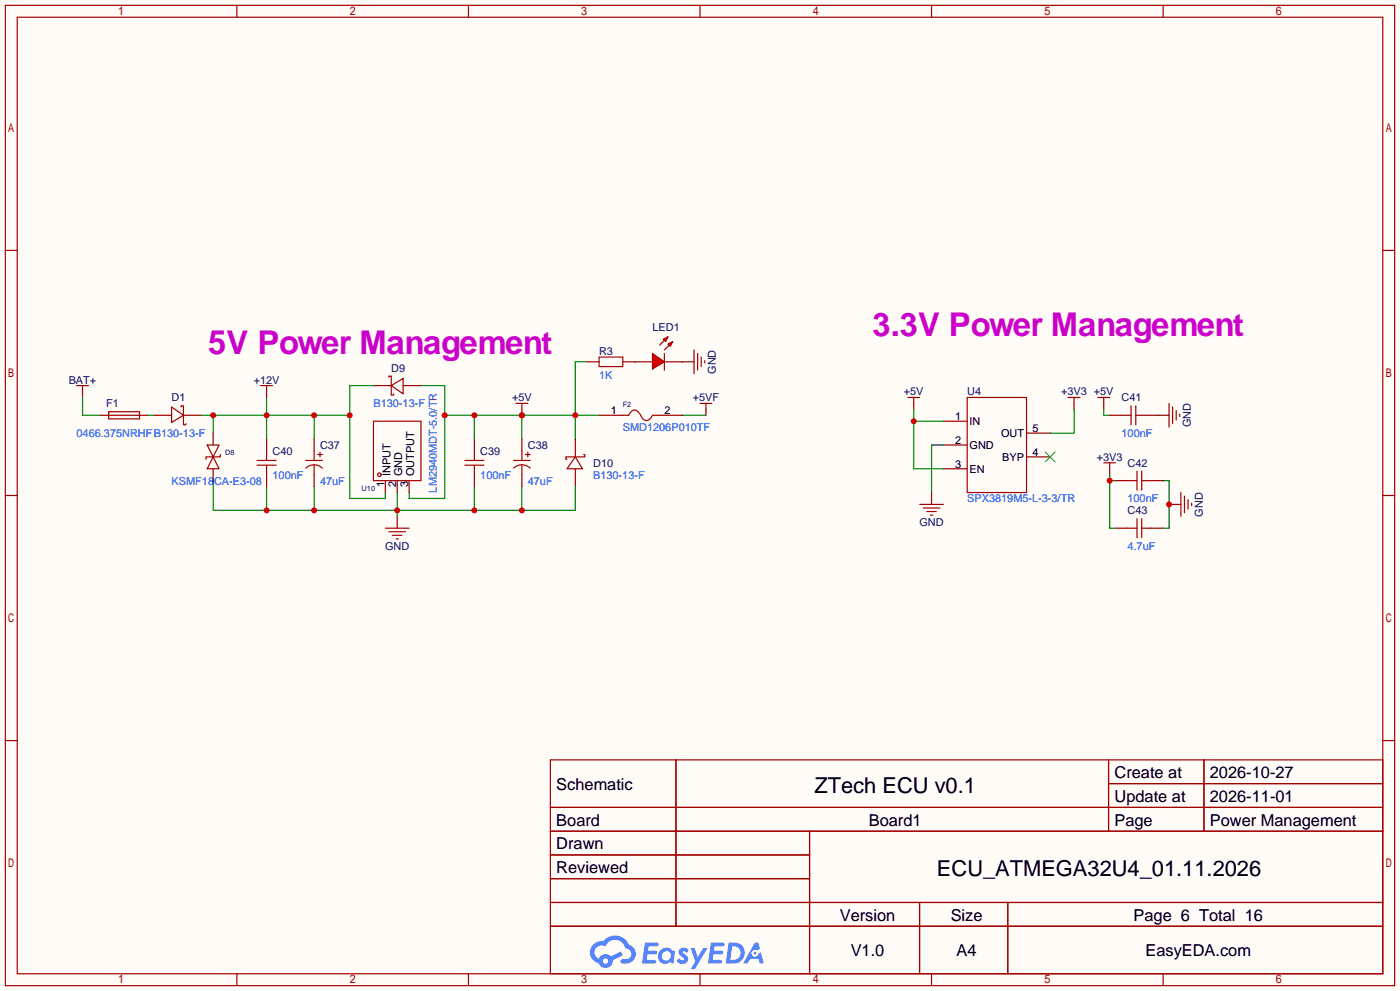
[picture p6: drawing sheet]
<svg xmlns="http://www.w3.org/2000/svg" width="299mm" height="212mm" viewBox="0 0 299 212" stroke-linecap="round" stroke-linejoin="round" font-family="sans-serif">
<path d="M0 0h299.5v211.8h-299.5z" fill="#fffcf7"/>
<g fill="none" stroke="#a10000" stroke-width=".25">
<path d="M1.1 1.1h297.2v209.6h-297.2zM3.7 3.7h292.1v204.5h-292.1zM50.7 1.1v2.6M100.2 1.1v2.6M149.7 1.1v2.6M199.3 1.1v2.6M248.8 1.1v2.6M1.1 53.5h2.6M295.8 53.5h2.5M1.1 105.9h2.6M295.8 105.9h2.5M1.1 158.3h2.6"/>
<path d="M295.8 158.3h2.5M117.7 162.4h178.1v45.8h-178.1zM117.7 172.6h178.1M117.7 177.7h178.1M144.6 162.4v35.6M173.2 177.7v30.5M237.1 162.4v15.3M237.1 167.5h58.7M257.5 162.4v15.3M117.7 182.8h55.5M117.7 192.9h178.1M117.7 187.8h55.5"/>
<path d="M117.7 198h178.1M196.7 192.9v15.3M215.6 192.9v15.3M50.7 208.2v2.5M100.2 208.2v2.5M149.7 208.2v2.5M199.3 208.2v2.5M248.8 208.2v2.5"/>
</g>
<g fill="#5487ff">
<path d="M145.5 202.8a1.3 1.3 0 0 1 1.8 .3l-.4 .6a.54 .54 0 0 0-.9-.2l.1 .2a1.28 1.28 0 0 1 .8 2 1.53 1.53 0 0 1-2.2-.3l.5-.6 .8 .5a.31 .31 0 0 0 .4-.3 .31 .31 0 0 0-.3-.3 1.12 1.12 0 0 1-.6-1.9z"/>
<path d="M147.7 202.7h.9l.7 1.9 1.1-1.9h.9l-2.7 4.5h-.9l1-1.7z"/>
<path d="M138 201.5h1.6a1.31 1.31 0 0 1 1.2 .2 .4 .4 0 0 1-.3 .6h-1.8l-.1 .9h1.6a.4 .4 0 0 1 .4 .4 .4 .4 0 0 1-.4 .4h-1.7l-.2 1.2h1.4a.46 .46 0 0 1 .5 .1 .46 .46 0 0 1 .1 .5l-.3 .2h-2.7z"/>
<path d="M152.1 201.5h1.6a1.32 1.32 0 0 1 1.3 .2 .39 .39 0 0 1-.4 .6h-1.7l-.2 .9h1.7a.4 .4 0 0 1 .3 .4 .4 .4 0 0 1-.4 .4h-1.7l-.2 1.2h1.4a.46 .46 0 0 1 .5 .1 .46 .46 0 0 1 .1 .5l-.3 .2h-2.7z"/>
<path d="M161.5 201.5h.7l.4 1.3-.7 .4a.75 .75 0 0 0-1.1 .3 .75 .75 0 0 0 .5 1 .75 .75 0 0 0 .9-.6l.6-.3 .6 2.4h-.9l-.2-1h-1.9l-.5 1h-.9z"/>
<path d="M155.9 201.5l-.7 4.5h1.5a2.27 2.27 0 0 0 2.6-2.3 2.27 2.27 0 0 0-2.7-2.2zM156.6 202.3a1.5 1.5 0 0 1 1.8 1.5 1.5 1.5 0 0 1-1.9 1.4h-.3z"/>
<path d="M141.3 203.1a1.6 1.6 0 0 0-.3 2.3 1.6 1.6 0 0 0 2.3 .2l.8 .4 .3-2.5-.2-.3h-.4a1.58 1.58 0 0 0-2.5-.1zM141.9 203.6a.98 .98 0 0 1 1.6 .5 .98 .98 0 0 1-1.1 1.2 .94 .94 0 0 1-.8-.6 .94 .94 0 0 1 .3-1.1z"/>
<path d="M126.9 201.9a2.37 2.37 0 0 0 1.2 4 1.54 1.54 0 0 0 1.7 1 1.54 1.54 0 0 0 1.3-1.6l2.1-1.1-.5-.8-2 1.1a1.57 1.57 0 0 0-2.6 .4 1.5 1.5 0 0 1-.8-2.1 1.5 1.5 0 0 1 2.2-.5 2.23 2.23 0 0 1 2.3-1.4 2.23 2.23 0 0 1 2 1.8 1.16 1.16 0 0 1 1.2 1.1 1.16 1.16 0 0 1-1 1.3h-.7a.47 .47 0 0 0-.6 .3 .47 .47 0 0 0 .4 .6 2.17 2.17 0 0 0 2.5-1 2.17 2.17 0 0 0-.3-2.7l-.8-.4a3.2 3.2 0 0 0-5.4-.7l-1.2 .1zM129 205.4a.58 .58 0 0 1 1.1 0 .58 .58 0 0 1-1.1 0z"/>
<circle cx="161.5" cy="203.8" r=".28"/>
</g>
<path d="M145.9 77.3h2.6M32.9 88.8h3.8M39.2 88.8h3.9M79.9 82.4h3.8M86.2 82.4h3.8M123.1 93.9v3.8M85 110.4v2.5M123.1 100.2v3.8" fill="none" stroke="#870000" stroke-width=".25"/>
<g fill="none" stroke="#a10000" stroke-width=".25">
<path d="M148.5 74.8v5.1M149.2 75.6v3.5M150 76.3v2.1M150.7 77.1v.5M36.7 87l2.5 1.8-2.5 1.5zM38.7 87v-.3h.5v4.1h.6v-.2M83.2 80.6v-.2h.5v4.1h.5v-.3M83.7 82.4l2.5-1.5v3.3zM123.1 97.7l1.5 2.5h-3.3zM124.8 97.2h.3v.5h-4.1v.5h.3M82.4 112.9h5.1M83.2 113.7h3.5"/>
<path d="M83.9 114.4h2.1M84.7 115.2h.5"/>
</g>
<path d="M45.6 102.7v6.4h77.5v-5.1M57 104v5.1M67.2 104v5.1M85 105.3v5.1M101.5 104v5.1M111.6 104v5.1" fill="none" stroke="#008700" stroke-width=".25"/>
<g fill="#c00">
<circle cx="85" cy="109.1" r=".63"/>
<circle cx="101.5" cy="109.1" r=".63"/>
<circle cx="111.6" cy="109.1" r=".63"/>
<circle cx="67.2" cy="109.1" r=".63"/>
<circle cx="57" cy="109.1" r=".63"/>
</g>
<path d="M43.1 88.8h31.7M45.6 88.8v3.8M57 85v8.9M67.2 88.8v5.1M79.9 82.4h-5.1v24.2h7.6v-1.3" fill="none" stroke="#008700" stroke-width=".25"/>
<g fill="#c00">
<circle cx="57" cy="88.8" r=".63"/>
<circle cx="67.2" cy="88.8" r=".63"/>
<circle cx="74.8" cy="88.8" r=".63"/>
<circle cx="45.6" cy="88.8" r=".63"/>
</g>
<path d="M125.6 77.3h-2.5v16.6M90 82.4h5.1v24.2h-7.6v-1.3M95.1 88.8h33M101.5 88.8v5.1M111.6 88.8v5.1" fill="none" stroke="#008700" stroke-width=".25"/>
<g fill="#c00">
<circle cx="101.5" cy="88.8" r=".63"/>
<circle cx="111.6" cy="88.8" r=".63"/>
<circle cx="123.1" cy="88.8" r=".63"/>
<circle cx="95.1" cy="88.8" r=".63"/>
</g>
<path d="M111.6 87.5v1.3M195.5 86.2v1.3" fill="none" stroke="#870000" stroke-width=".25"/>
<path d="M194.2 85h2.5M195.5 85v1.2" fill="none" stroke="#a10000" stroke-width=".25"/>
<circle cx="111.6" cy="88.8" r=".63" fill="#c00"/>
<g fill="none" stroke="#a10000" stroke-width=".25">
<path d="M16.4 82.4h2.5M17.7 82.4v1.3M55.8 82.4h2.5M57 82.4v1.3M110.4 86.2h2.5M111.6 86.2v1.3M149.7 86.2h2.6M151 86.2v1.3M228.5 85h2.5M229.7 85v1.2M234.8 85h2.6M236.1 98.9h2.5"/>
<path d="M236.1 85v1.2M237.4 98.9v1.3"/>
</g>
<path d="M17.7 83.7v1.3M57 83.7v1.3M151 87.5v1.3M229.7 86.2v1.3M236.1 86.2v1.3M237.4 100.2v1.3" fill="none" stroke="#870000" stroke-width=".25"/>
<path d="M17.7 85v3.8h3.8M145.9 88.8h5.1M236.1 87.5v1.3h1.3M237.4 102.7h1.2M237.4 101.5v11.4h1.2" fill="none" stroke="#008700" stroke-width=".25"/>
<circle cx="237.4" cy="102.7" r=".63" fill="#c00"/>
<path d="M247.5 88.8h2.6M250.1 107.8h2.5" fill="none" stroke="#870000" stroke-width=".25"/>
<path d="M250.1 86.2v5.1M250.8 87v3.6M251.6 87.8v2M252.3 88.5v.5M252.6 105.3v5.1M253.4 106v3.6M254.1 106.8v2M254.9 107.6v.5" fill="none" stroke="#a10000" stroke-width=".25"/>
<path d="M248.8 102.7h1.3v10.2h-1.3" fill="none" stroke="#008700" stroke-width=".25"/>
<circle cx="250.1" cy="107.8" r=".63" fill="#c00"/>
<path d="M206.9 85h12.7v20.3h-12.7z" fill="none" stroke="#a10000" stroke-width=".25"/>
<path d="M201.8 90h5.1M201.8 95.1h5.1M219.6 97.7h5.1M219.6 92.6h5.1M201.8 100.2h5.1" fill="none" stroke="#870000" stroke-width=".25"/>
<path d="M223.6 96.6l2.1 2.1M225.7 96.6l-2.1 2.1" fill="none" stroke="#3c3" stroke-width=".25"/>
<path d="M195.5 90h6.3M195.5 87.5v12.7h6.3" fill="none" stroke="#008700" stroke-width=".25"/>
<circle cx="195.5" cy="90" r=".63" fill="#c00"/>
<path d="M201.8 95.1h-2.5v10.2M229.7 87.5v5.1h-5" fill="none" stroke="#008700" stroke-width=".25"/>
<path d="M135.8 77.3h3.8M142.1 77.3h3.8M199.3 105.3v2.5" fill="none" stroke="#870000" stroke-width=".25"/>
<path d="M142.1 75.6v3.5M196.7 107.8h5.1M197.5 108.6h3.5M198.2 109.3h2.1M199 110.1h.5" fill="none" stroke="#a10000" stroke-width=".25"/>
<g fill="#f00" stroke="#a10000" stroke-width=".25">
<path d="M139.6 75.6l2.5 1.7-2.5 1.6z"/>
<path d="M141.9 72.5l1-.5-.5 1z"/>
<path d="M142.9 73.5l1-.5-.5 1z"/>
</g>
<g fill="none" stroke="#a10000" stroke-width=".25">
<path d="M128.1 76.3h5.1v2.1h-5.1zM142.1 72.8l-1 1M143.1 73.8l-1 1M23.2 88h6.6v1.5h-6.6zM24 88.8h5.1M44.3 95.1h2.6l-1.3 2.6zM45.6 97.7l1.3 2.5h-2.6zM47.1 97.2v.5h-3v.5M55 98.4h4.1M55 99.4h4.1M57 96.4v2M57 99.4v2.1"/>
<path d="M65.4 98.4h3.6M67.2 96.4v2M67.2 99.4v2.1M67.9 97.2h1.1M68.5 96.6v1.1M79.9 90h10.1v12.7h-10.1zM99.4 98.4h4.1M99.4 99.4h4.1M101.5 96.4v2M101.5 99.4v2.1M109.9 98.4h3.5M111.6 96.4v2"/>
<path d="M111.6 99.4v2.1M112.4 97.2h1M112.9 96.6v1.1M137 88.8l-.6-.9-.7-.3-.6 .3-.6 .9h-1.3M137 88.8l.6 .8 .7 .3 .6-.3 .7-.8h1.2M239.9 88.8h2M241.9 86.7v4.1M243 86.7v4.1M243 88.8h2M65.4 100.1a2.54 2.54 0 0 1 3.6 0M109.9 100.1a2.54 2.54 0 0 1 3.5 0M241.2 102.7h2"/>
<path d="M241.2 112.9h2M243.2 100.7v4.1M243.2 110.9v4M244.2 102.7h2.1M244.2 100.7v4.1M244.2 110.9v4M244.2 112.9h2.1"/>
<circle cx="81.2" cy="101.5" r=".38"/>
</g>
<g fill="none" stroke="#870000" stroke-width=".25">
<path d="M125.6 77.3h2.5M133.2 77.3h2.6M21.5 88.8h2.5M29.1 88.8h2.5M45.6 92.6v2.5M57 93.9v2.5M67.2 93.9v2.5M101.5 93.9v2.5M111.6 93.9v2.5M128.1 88.8h5.1M140.8 88.8h5.1M237.4 88.8h2.5"/>
<path d="M245 88.8h2.5M45.6 100.2v2.5M57 101.5v2.5M67.2 101.5v2.5M82.4 102.7v2.6M85 102.7v2.6M87.5 102.7v2.6M101.5 101.5v2.5M111.6 101.5v2.5M238.6 102.7h2.6M238.6 112.9h2.6M246.3 102.7h2.5"/>
<path d="M246.3 112.9h2.5"/>
</g>
<path d="M135.8 77.3h.1M145.9 77.3h.1M31.6 88.8h1.3M247.5 88.8h.1" fill="none" stroke="#008700" stroke-width=".25"/>
<g font-size="7" fill="#c0c">
<text x="186.6" y="71.8">3.3V Power Management</text>
<text x="44.5" y="75.6">5V Power Management</text>
</g>
<g font-size="4.7">
<text x="174.2" y="169.4">ZTech ECU v0.1</text>
<text x="200.4" y="187.2">ECU_ATMEGA32U4_01.11.2026</text>
</g>
<g font-size="3.5">
<text x="238.4" y="166.3">Create at</text>
<text x="258.8" y="166.3">2026-10-27</text>
<text x="119" y="168.8">Schematic</text>
<text x="238.4" y="171.4">Update at</text>
<text x="258.8" y="171.4">2026-11-01</text>
<text x="119" y="176.5">Board</text>
<text x="185.8" y="176.5">Board1</text>
<text x="238.4" y="176.5">Page</text>
<text x="258.8" y="176.5">Power Management</text>
<text x="119" y="181.5">Drawn</text>
<text x="119" y="186.6">Reviewed</text>
<text x="179.6" y="196.8">Version</text>
<text x="203.4" y="196.8">Size</text>
<text x="242.5" y="196.8">Page 6 Total 16</text>
<text x="182" y="204.4">V1.0</text>
<text x="204.6" y="204.4">A4</text>
<text x="245" y="204.4">EasyEDA.com</text>
</g>
<g font-size="2.3" fill="#000080">
<text x="139.6" y="70.8">LED1</text>
<text x="128.1" y="75.9">R3</text>
<text x="14.7" y="82">BAT+</text>
<text x="54.3" y="82">+12V</text>
<text x="83.7" y="79.5">D9</text>
<text x="153.1" y="79.9" transform="rotate(-90 153.1 79.9)">GND</text>
<text x="22.7" y="87.1">F1</text>
<text x="36.7" y="85.8">D1</text>
<text x="109.5" y="85.8">+5V</text>
<text x="148.2" y="85.8">+5VF</text>
<text x="193.3" y="84.5">+5V</text>
<text x="206.9" y="84.5">U4</text>
<text x="227" y="84.5">+3V3 +5V</text>
<text x="239.9" y="85.8">C41</text>
<text x="68.5" y="96">C37</text>
<text x="112.9" y="96">C38</text>
<text x="254.7" y="91.4" transform="rotate(-90 254.7 91.4)">GND</text>
<text x="58.3" y="97.2">C40</text>
<text x="102.7" y="97.2">C39</text>
<text x="126.9" y="99.8">D10</text>
<text x="234.6" y="98.5">+3V3</text>
<text x="241.2" y="99.8">C42</text>
<text x="196.7" y="112.5">GND</text>
<text x="241.2" y="109.9">C43</text>
<text x="257.3" y="110.4" transform="rotate(-90 257.3 110.4)">GND</text>
<text x="82.4" y="117.6">GND</text>
</g>
<g font-size="2.3" fill="#00f">
<text x="128.1" y="81">1K</text>
<text x="79.9" y="87.1">B130-13-F</text>
<text x="16.4" y="93.4">0466.375NRHFB130-13-F</text>
<text x="133.2" y="92.2">SMD1206P010TF</text>
<text x="239.9" y="93.4">100nF</text>
<text x="36.7" y="103.6">KSMF18CA-E3-08</text>
<text x="58.3" y="102.3">100nF</text>
<text x="68.5" y="103.6">47uF</text>
<text x="93.4" y="105.3" transform="rotate(-90 93.4 105.3)">LM2940MDT-5.0/TR</text>
<text x="102.7" y="102.3">100nF</text>
<text x="112.9" y="103.6">47uF</text>
<text x="126.9" y="102.3">B130-13-F</text>
<text x="206.9" y="107.4">SPX3819M5-L-3-3/TR</text>
<text x="241.2" y="107.4">100nF</text>
<text x="241.2" y="117.6">4.7uF</text>
</g>
<g font-size="2.3">
<text x="130.7" y="88.6">1</text>
<text x="142.1" y="88.6">2</text>
<text x="204.3" y="89.9">1</text>
<text x="204.3" y="94.9">2</text>
<text x="207.4" y="90.9">IN</text>
<text x="207.4" y="95.9">GND</text>
<text x="214.1" y="93.4">OUT</text>
<text x="220.9" y="92.4">5</text>
<text x="83.5" y="101.8" transform="rotate(-90 83.5 101.8)">INPUT</text>
<text x="86" y="101.8" transform="rotate(-90 86 101.8)">GND</text>
<text x="88.6" y="101.8" transform="rotate(-90 88.6 101.8)">OUTPUT</text>
<text x="204.3" y="100">3</text>
<text x="207.4" y="101">EN</text>
<text x="214.4" y="98.5">BYP</text>
<text x="220.9" y="97.5">4</text>
<text x="82.2" y="104.2" transform="rotate(-90 82.2 104.2)">1</text>
<text x="84.8" y="104.2" transform="rotate(-90 84.8 104.2)">2</text>
<text x="87.3" y="104.2" transform="rotate(-90 87.3 104.2)">3</text>
</g>
<g font-size="1.6" fill="#000080">
<text x="133.2" y="87.1">F2</text>
<text x="48.1" y="97.2">D8</text>
<text x="77.3" y="104.9">U10</text>
</g>
</svg>
